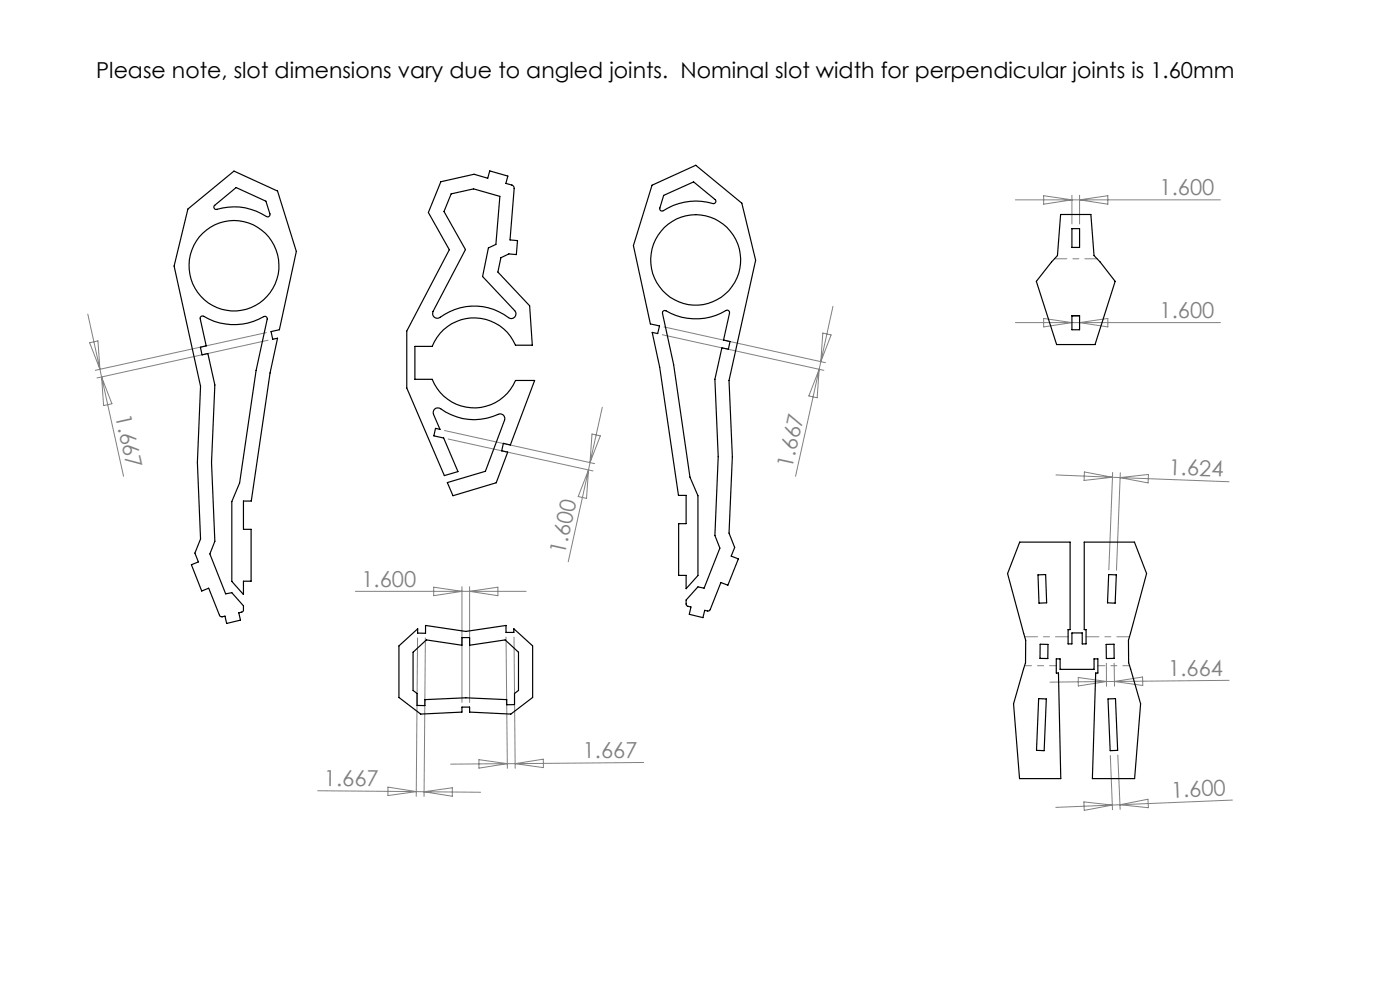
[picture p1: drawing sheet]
<svg xmlns="http://www.w3.org/2000/svg" width="297mm" height="210mm" viewBox="0 0 297 210" stroke-linecap="round" stroke-linejoin="round" font-family="sans-serif">
<g fill="none" stroke="#808080" stroke-width=".21">
<path d="M215.4 42.4h43.5M221.4 41.5l6 .9-6 .9zM227.4 41.4v6.1M229 41.4v6.1M229 42.4l6-.9v1.8zM18.6 66.6l3 13.4M19 72.7l1.8-.4 .4 6zM21.6 80l4.6 21M21.6 80l2.1 5.6-1.7 .4zM56.5 70.5l-36.3 8.1M56.9 72.2l-36.3 8M140.5 71l34.3 7.6"/>
<path d="M140.9 69.3l34.2 7.6M173.8 78.3l-5 22.7M173.8 78.3l-.4 6.1-1.8-.4zM174.1 76.7l-.3 1.6M174.6 70.7l1.7 .3-2.2 5.7zM176.7 65l-2.6 11.7M215.4 68.4h43.5M221.4 67.5l6 .9-6 .9zM229 68.4l6-.9v1.8zM94.3 91.3l31.9 7M95.1 93.1l30.7 6.8M124.8 99.7l-4.3 19.5"/>
<path d="M124.8 99.7l-.4 6-1.7-.4zM125.2 98.1l-.4 1.6M125.6 92.1l1.8 .4-2.2 5.6zM127.8 86.4l-2.6 11.7M224 100.7l12 .5M230 100.1l6 1.1-6 .7zM236 101.2l1.6 .1M236 100.2l-.8 20.7M237.6 101.3l23.1 .9M237.6 101.3l6-.7v1.8zM237.7 100.3l-.8 20.7M75.4 125.4h36.2"/>
<path d="M88.6 135.3l-.3 33.6M90.2 135.3l-.2 33.6M92 124.6l6 .8-6 1zM98 124.5v24.5M99.6 124.5v24.5M99.6 125.4l6-.8v1.8zM107.4 135.1l.2 27.9M109 135.1l.3 27.9M228.7 143.7l6 .9-6 .9zM234.7 140.7v4.9M234.7 144.6h1.7M234.7 144.6l-12 .1"/>
<path d="M236.4 140.7v4.8M236.4 144.6l6-1v1.8zM260.7 144.3l-24.3 .3M67.4 167.7l20.9 .2M82.3 167l6 .9-6 .9zM88.3 167.9h1.7M90 167.9l12 .2M90 167.9l6-.8v1.8zM101.6 161.1l6 .9-6 .9zM107.6 162l-12 .1M107.6 162h1.7M109.3 162l6-1v1.8z"/>
<path d="M136.6 161.7l-27.3 .3M229.9 170.1l6.1 .7-6 1.1zM235.5 160.3l.5 11.5M237.1 160.2l.5 11.5M237.6 170.7l5.9-1.2 .1 1.8zM261.4 169.7l-37.4 1.6"/>
</g>
<path d="M232.8 54.9h-9.1" fill="none" stroke="#808080" stroke-width=".21" stroke-dasharray="15.2 1.3 1.3 1.3" stroke-dashoffset="12.6"/>
<path d="M224.1 141.2h-6.7M239.7 141.2h-6.8" fill="none" stroke="#808080" stroke-width=".21" stroke-dasharray="15.2 1.3 1.3 1.3" stroke-dashoffset="13.8"/>
<path d="M226.6 135.1h-9.2M230.4 135.1h9.2" fill="none" stroke="#808080" stroke-width=".21" stroke-dasharray="15.2 1.3 1.3 1.3" stroke-dashoffset="12.5"/>
<g fill="none" stroke="#000" stroke-width=".25">
<path d="M93.5 38.6l7.1-1.6 2.9 .8 .4-1.5 3.8 1.1-.4 1.5 1.3 .4a.68 .68 0 0 1 .5 .7l-.9 10.9 1.6 .1-.3 3-1.6-.1-1.6 .8-.7 3 6.8 7.2 .5 8.3h-3.5a9.6 9.6 0 0 0-9-5.8 9.6 9.6 0 0 0-8.7 6.1h-3.7v7h3.7a9.5 9.5 0 0 0 8.7 6 9.5 9.5 0 0 0 9-5.8h4l-5.1 13.7-1.5-.4-.4 1.6 1.3 .3-2.4 6.5-9.2 2.8-1.2-2.8 8.1-2.4 4-10.9a.98 .98 0 0 0-.2-1.1 .98 .98 0 0 0-1.1-.1 12.3 12.3 0 0 1-12.5-1.3 1 1 0 0 0-1 .2 1 1 0 0 0-.2 1.1l1.3 3.2-.9-.2-.4 1.6 2.1 .4 3.1 7.1-2.9 .9-8-18.6v-12.1l9-17.2-4.4-7.9zM138.3 39.3l9.3-4.2 9.8 8 2.9 12.1-5.6 25.5 .7 16.2-.7 16.2 1.2 3-.8 1.9 1.5 .6-2.2 5.5-1.5-.5-2.3 5.8-.2 .2-.9-.1-.4 1.5-2.9-.7 .4-1.5-.9-.4-.1-1.1 2.5-2.8 1.3 .3 3.3-8.5-1-2.7 .7-16.7-.7-16.4 1.4-6.7 1.4 .3 .4-1.6-1.4-.4 1.3-5.7a.52 .52 0 0 0-.2-.5 .52 .52 0 0 0-.6 0 12.8 12.8 0 0 1-13 0l-.4 .2-.1 .4 2.4 10.9 3.5 23.8 1.7 4v16.9l-2.5 2.8v-2.8h-1.6v-11h1.6v-6h-1.7l-4-27.2-1.5-7.4 1.1 .3 .4-1.7-1.9-.4-3.6-16.6zM39.9 44.3l9.7-8 9.3 4.2 4 12.8-3.6 16.6-1.8 .4 .4 1.7 1-.3-1.6 7.4-4 27.2h-1.7v6h1.7v11h-1.7v2.8l-2.4-2.8v-16.9l1.6-4 3.5-23.8 2.4-10.9a.51 .51 0 0 0-.7-.5 12.8 12.8 0 0 1-13.1-.2l-.4 .2v.4l1.2 5.8-1.2 .3 .4 1.6 1.2-.3 1.5 6.7-.7 16.4 .7 16.7-1.1 2.7 3.4 8.5 1.3-.3 2.4 2.8v1.1l-.9 .4 .3 1.5-2.9 .7-.4-1.5-.7 .1-.4-.1-2.3-5.9-1.5 .6-2.2-5.6 1.5-.6-.8-1.9 1.2-3-.6-16.2 .6-16.2-5.6-25.5zM45.4 43.7l4.7-3.9 6.3 2.9 .9 2.7a.5 .5 0 0 1-.2 .5 .5 .5 0 0 1-.6 0 13 13 0 0 0-10.8-1.5l-.3-.4zM95.7 41.1l4.8-1 5.5 1.6-.8 10.1-1.6 .8-1.2 6.1 6.8 7.2a.99 .99 0 0 1 0 1.3 .99 .99 0 0 1-1.3 .2 12.2 12.2 0 0 0-14.8 .1 1.01 1.01 0 0 1-1.1-.3 1.01 1.01 0 0 1-.1-1.1l6.8-13.2-4.5-8zM140.8 41.4l6.3-2.8 4.6 3.7a.5 .5 0 0 1 .1 .6 .5 .5 0 0 1-.6 .3 13.3 13.3 0 0 0-10.8 1.6l-.3-.2-.2-.3zM225 45.5h6.4l.7 8.7 1.3 1.4 3.2 4.1-4.3 13.4h-8.1l-4.3-13.4 3.2-4.1 1.2-1.4zM227.4 48.5h1.6v4h-1.6zM227.4 66.9h1.6v3h-1.6zM227.4 67h1.6M216.3 115h10.7v18.6h-.4v3h.8v-2.3h2.2v2.3h.8v-3h-.4v-18.6h10.7l2.5 6.7-3.8 14.1v4.8l2.6 8.7-1.3 15.9h-9l.7-22.4h.5v-3h-.8v2.2h-7.2v-2.2h-.8v3h.4l.5 22.4h-8.7l-1.3-15.9 2.6-8.7v-4.8l-3.9-14.1zM84.6 137l4-3.6v.9h1.7v-1.6l8.5 1.2 8.6-1.2v1.5h1.6v-.8l4 3.6v10.9l-4.6 3.6-8.8-.4v-1.1h-1.6v1.1l-8.7 .4-4.7-3.6z"/>
<path d="M87.6 138.4l2.9-2.7 7.5 1.2v-1.7h1.6v1.7l7.6-1.2 2.8 2.7v8.1l-.9 .6v2.4h-1.6v-1.1a106.9 106.9 0 0 0-17.4 0v1.3l-1.6-.1v-2.5l-.9-.6zM220.2 121.9h1.6l.2 6h-1.6zM220.7 136.7h1.6v3h-1.7zM234.7 136.7h1.6l.1 3h-1.7zM235.2 121.9h1.6l-.2 6h-1.6zM220.3 148.2l1.7 .1-.5 10.9h-1.6zM235.1 148.3l1.5-.1 .5 11h-1.6z"/>
<circle cx="49.6" cy="56.3" r="9.6"/>
<circle cx="147.6" cy="55.1" r="9.6"/>
</g>
<text font-size="4.7" x="20.4" y="16.5">Please note, slot dimensions vary due to angled joints. Nominal slot width for perpendicular joints is 1.60mm</text>
<g font-size="4.7" fill="#808080">
<text x="246" y="41.4">1.600</text>
<text x="246" y="67.4">1.600</text>
<text x="24.4" y="88.2" transform="rotate(78 24.4 88.2)">1.667</text>
<text x="168.1" y="99.5" transform="rotate(-78 168.1 99.5)">1.667</text>
<text x="247.9" y="100.7" transform="rotate(2 247.9 100.7)">1.624</text>
<text x="119.8" y="117.6" transform="rotate(-78 119.8 117.6)">1.600</text>
<text x="76.7" y="124.4">1.600</text>
<text x="247.8" y="143.4" transform="rotate(-1 247.8 143.4)">1.664</text>
<text x="123.6" y="160.8" transform="rotate(-1 123.6 160.8)">1.667</text>
<text x="68.7" y="166.7" transform="rotate(1 68.7 166.7)">1.667</text>
<text x="248.5" y="169.2" transform="rotate(-2 248.5 169.2)">1.600</text>
</g>
</svg>
